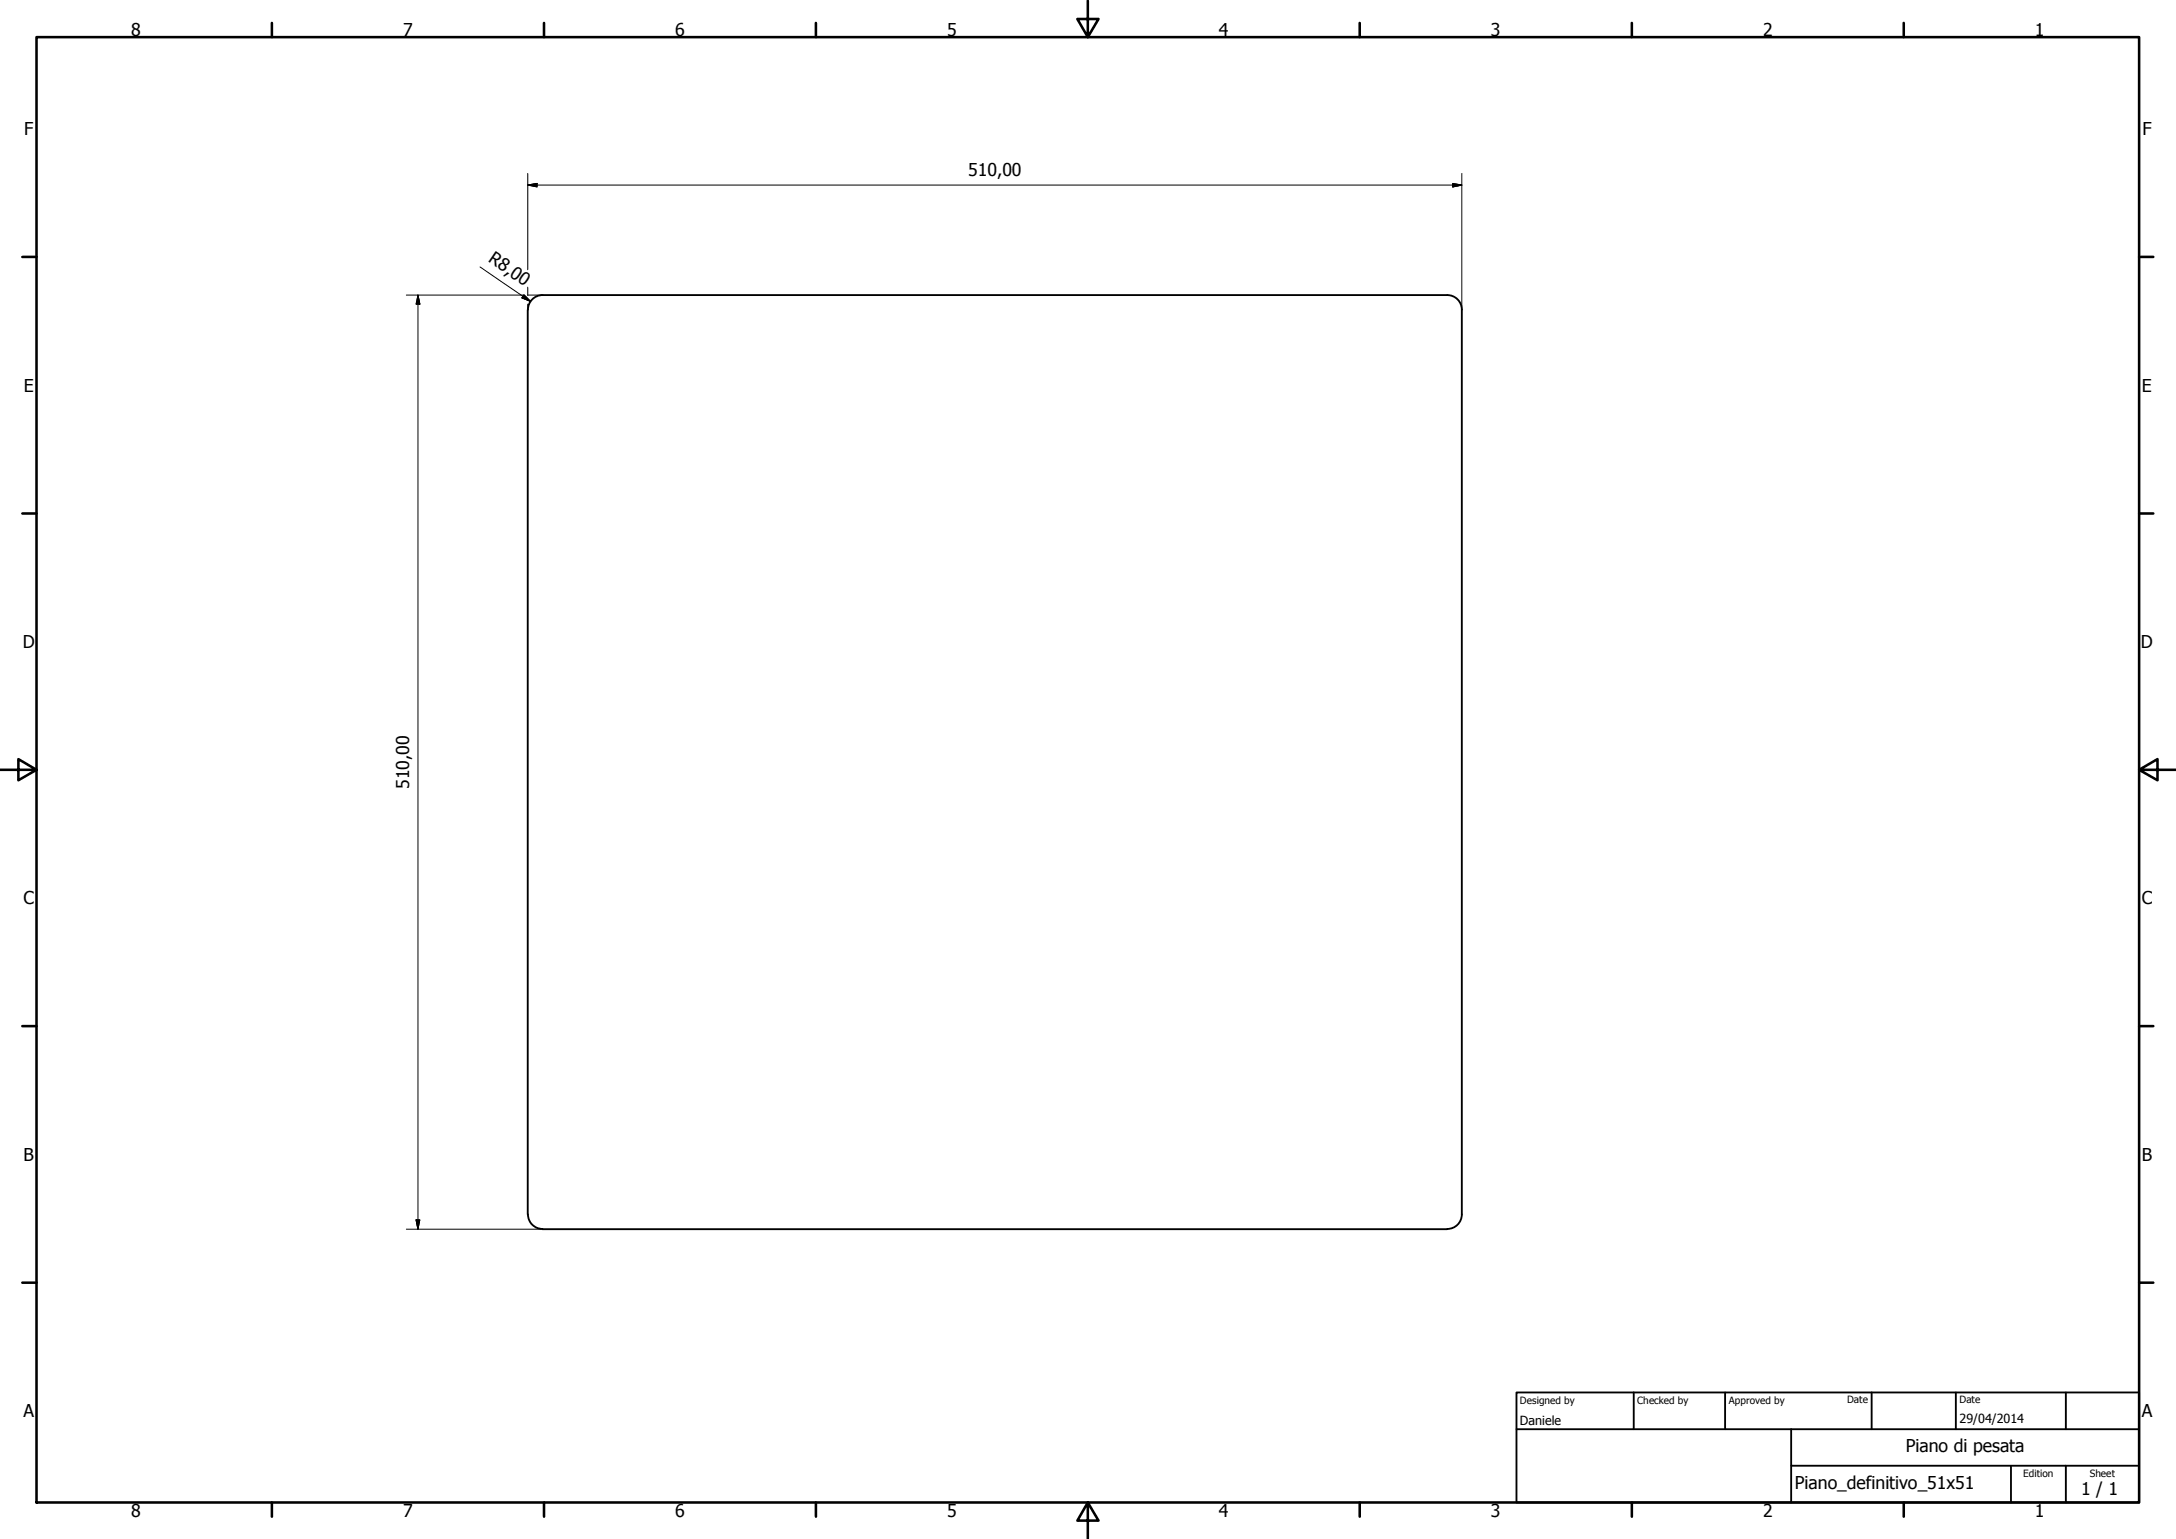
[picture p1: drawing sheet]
<svg xmlns="http://www.w3.org/2000/svg" width="594mm" height="420mm" viewBox="0 0 594 420" stroke-linecap="round" stroke-linejoin="round" font-family="sans-serif">
<!-- layer: Visible (ISO) -->
<path d="M144.1 84.6v247M144.1 84.5a4 4 0 0 1 4-3.9h247a4 4 0 0 1 4 3.9M399.1 84.6v246.9a4 4 0 0 1-4 4M144.1 331.5a4 4 0 0 0 4 4M148.1 335.6h247" fill="none" stroke="#000" stroke-width=".51"/>
<!-- layer: Border (ISO) -->
<g fill="none" stroke="#000" stroke-width=".7">
<path d="M10 10.1h574v400.1h-574zM74.2 6.3v3.8M148.5 6.3v3.8M222.8 6.3v3.8M297 .2v9.9l-2.9-4.9h5.8l-2.9 4.9M371.2 6.3v3.8M445.5 6.3v3.8M519.7 6.3v3.8M6.1 70.1h3.9M584 70.1h3.9M6.1 140.2h3.9M584 140.2h3.9"/>
<path d="M0 210.2h10l-5-3v5.8l5-2.8M584 210.2l5 2.8v-5.8l-5 3h10M6.1 280.1h3.9M584 280.1h3.9M6.1 350.2h3.9M584 350.2h3.9M74.2 410.2v3.9M148.5 410.2v3.9M222.8 410.2v3.9M297 410.2l2.9 4.9h-5.8l2.9-4.9v10M371.2 410.2v3.9M445.5 410.2v3.9"/>
<path d="M519.7 410.2v3.9"/>
</g>
<!-- layer: Title (ISO) -->
<path d="M414 380.2h170v30h-170zM414 390.2h170M446 380.2v10M471 380.2v10M489 390.2v20M511 380.2v10M534 380.2v10M564 380.2v10M489 400.2h95M549 400.2v10M564 400.2v10" fill="none" stroke="#000" stroke-width=".51"/>
<!-- layer: Dimension (ISO) -->
<g fill="none" stroke="#000" stroke-width=".27">
<path d="M144.1 50.5l2.5-.4v.9zM144.1 50.5h255M144.1 47.3v26.3M396.6 50.1l2.5 .4-2.5 .5zM399.1 47.3v37.3M131.1 72.9l13.7 9.4M144.1 78.4v2.2M110.9 80.6h32.2M114.1 80.6l.5 2.4h-1zM114.1 80.6v255M143.1 80.5l1.7 1.8-2.3-1zM144 80.6h4.1"/>
<path d="M144.1 83v1.6M110.9 335.6h37.2M113.6 333h1l-.5 2.6z"/>
</g>
<path d="M144.1 50.5l2.5-.4zM144.1 50.5l2.5-.4v.9zM396.6 51l2.5-.5zM396.6 50.1l2.5 .4-2.5 .5zM114.1 80.6l.5 2.4zM114.1 80.6l.5 2.4h-1zM142.5 81.3l2.3 1zM143.1 80.5l1.7 1.8-2.3-1zM113.6 333l.5 2.6zM113.6 333h1l-.5 2.6z" fill="#000" stroke="#000" stroke-width=".27"/>
<g font-size="4.8">
<text x="35.8" y="9.8">8</text>
<text x="110" y="9.8">7</text>
<text x="184.3" y="9.8">6</text>
<text x="258.6" y="9.8">5</text>
<text x="332.8" y="9.8">4</text>
<text x="407" y="9.8">3</text>
<text x="481.3" y="9.8">2</text>
<text x="555.6" y="9.8">1</text>
<text x="6.6" y="36.9">F</text>
<text x="584.9" y="36.9">F</text>
<text x="264.3" y="48.2">510,00</text>
<text x="133.1" y="71.4" transform="rotate(34 133.1 71.4)">R8,00</text>
<text x="6.5" y="106.9">E</text>
<text x="584.8" y="106.9">E</text>
<text x="6.2" y="176.9">D</text>
<text x="584.5" y="176.9">D</text>
<text x="111.7" y="215.4" transform="rotate(-90 111.7 215.4)">510,00</text>
<text x="6.4" y="246.9">C</text>
<text x="584.7" y="246.9">C</text>
<text x="6.4" y="316.9">B</text>
<text x="584.7" y="316.9">B</text>
<text x="6.4" y="386.9">A</text>
<text x="584.7" y="386.9">A</text>
<text x="520.3" y="396.5">Piano di pesata</text>
<text x="490" y="406.6">Piano_definitivo_51x51</text>
<text x="568.2" y="408.1">1 / 1</text>
<text x="35.8" y="414.1">8</text>
<text x="110" y="414.1">7</text>
<text x="184.3" y="414.1">6</text>
<text x="258.6" y="414.1">5</text>
<text x="332.8" y="414.1">4</text>
<text x="407" y="414.1">3</text>
<text x="481.3" y="414.1">2</text>
<text x="555.6" y="414.1">1</text>
</g>
<g font-size="3.4">
<text x="415" y="389.1">Daniele</text>
<text x="535" y="388.6">29/04/2014</text>
</g>
<g font-size="2.7">
<text x="415" y="383.3">Designed by</text>
<text x="447" y="383.3">Checked by</text>
<text x="472" y="383.3">Approved by</text>
<text x="504.3" y="383.1">Date</text>
<text x="535" y="383.1">Date</text>
<text x="552.4" y="403.3">Edition</text>
<text x="570.5" y="403.3">Sheet</text>
</g>
</svg>
